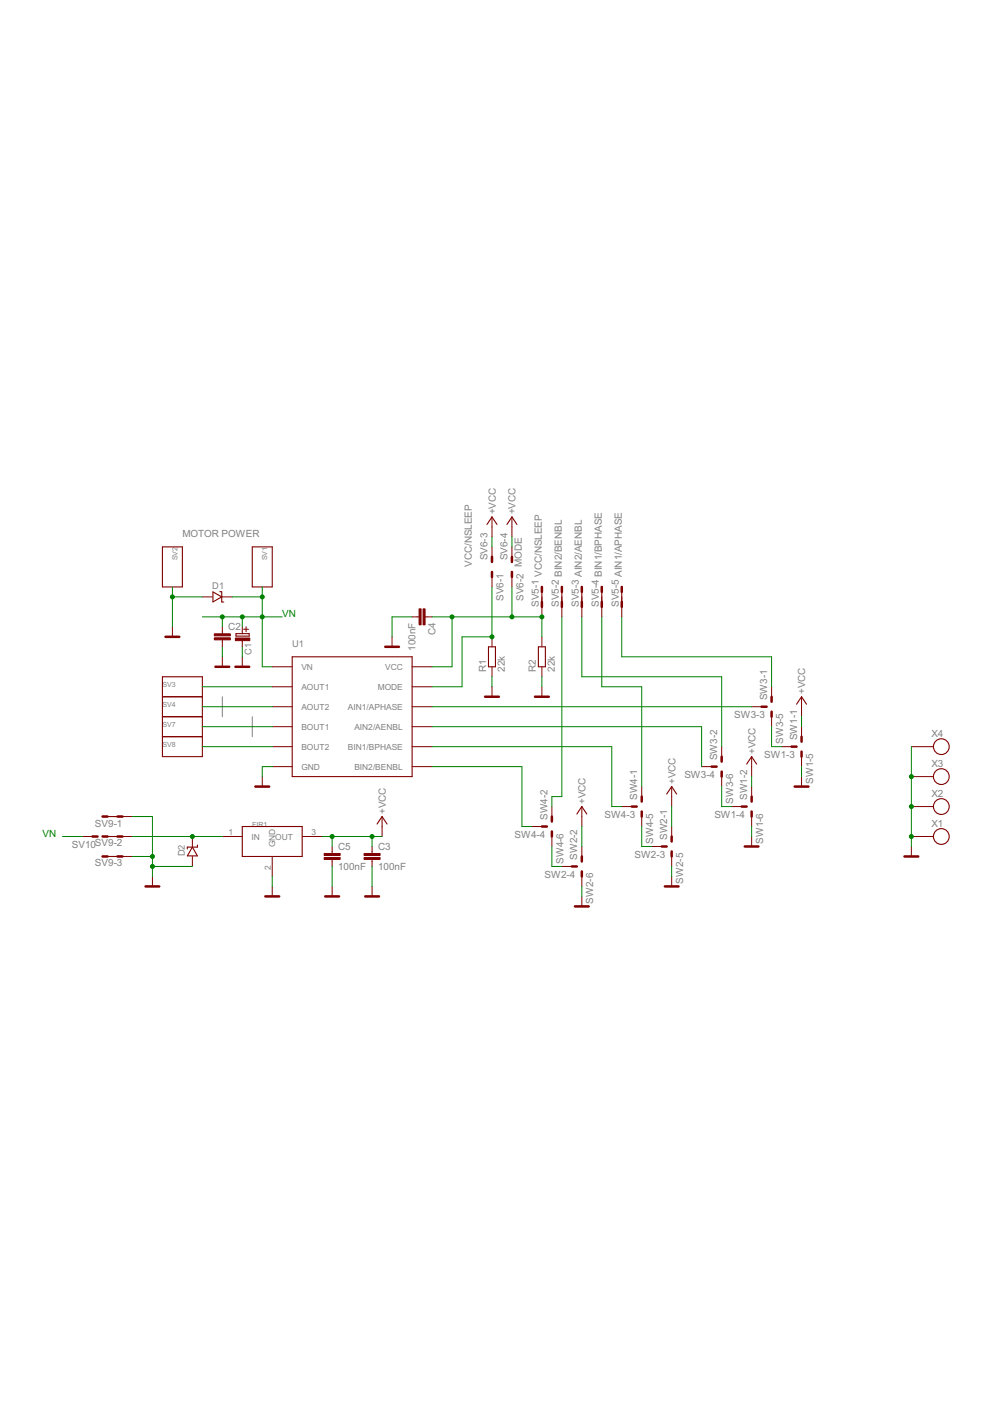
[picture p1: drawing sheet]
<?xml version="1.0" encoding="utf-8"?>
<!DOCTYPE eagle SYSTEM "eagle.dtd">
<eagle version="6.1">
<drawing>
<settings>
<setting alwaysvectorfont="no"/>
<setting verticaltext="up"/>
</settings>
<grid distance="0.1" unitdist="inch" unit="inch" style="lines" multiple="1" display="no" altdistance="0.01" altunitdist="inch" altunit="inch"/>
<schematic xreflabel="%F%N/%S.%C%R" xrefpart="/%S.%C%R">
<libraries>
<library name="moje_io">
<symbols>
<symbol name="DRV8835">
<pin name="VN" x="-20.32" y="12.7" visible="pin" length="middle"/>
<pin name="AOUT1" x="-20.32" y="7.62" visible="pin" length="middle"/>
<pin name="AOUT2" x="-20.32" y="2.54" visible="pin" length="middle"/>
<pin name="BOUT1" x="-20.32" y="-2.54" visible="pin" length="middle"/>
<pin name="BOUT2" x="-20.32" y="-7.62" visible="pin" length="middle"/>
<pin name="GND" x="-20.32" y="-12.7" visible="pin" length="middle"/>
<pin name="BIN2/BENBL" x="20.32" y="-12.7" visible="pin" length="middle" rot="R180"/>
<pin name="BIN1/BPHASE" x="20.32" y="-7.62" visible="pin" length="middle" rot="R180"/>
<pin name="AIN2/AENBL" x="20.32" y="-2.54" visible="pin" length="middle" rot="R180"/>
<pin name="AIN1/APHASE" x="20.32" y="2.54" visible="pin" length="middle" rot="R180"/>
<pin name="MODE" x="20.32" y="7.62" visible="pin" length="middle" rot="R180"/>
<pin name="VCC" x="20.32" y="12.7" visible="pin" length="middle" rot="R180"/>
<wire x1="-15.24" y1="15.24" x2="-15.24" y2="-15.24" width="0.254" layer="94"/>
<wire x1="-15.24" y1="-15.24" x2="15.24" y2="-15.24" width="0.254" layer="94"/>
<wire x1="15.24" y1="-15.24" x2="15.24" y2="15.24" width="0.254" layer="94"/>
<wire x1="15.24" y1="15.24" x2="-15.24" y2="15.24" width="0.254" layer="94"/>
<text x="-15.24" y="17.78" size="1.6764" layer="95">&gt;NAME</text>
<text x="-15.24" y="-20.32" size="1.6764" layer="96">&gt;VALUE</text>
</symbol>
</symbols>
<devicesets>
<deviceset name="DRV8835" prefix="U" uservalue="yes">
<gates>
<gate name="G$1" symbol="DRV8835" x="0" y="0"/>
</gates>
<devices>
<device name="" package="WSON">
<connects>
<connect gate="G$1" pin="AIN1/APHASE" pad="P$10"/>
<connect gate="G$1" pin="AIN2/AENBL" pad="P$9"/>
<connect gate="G$1" pin="AOUT1" pad="P$2"/>
<connect gate="G$1" pin="AOUT2" pad="P$3"/>
<connect gate="G$1" pin="BIN1/BPHASE" pad="P$8"/>
<connect gate="G$1" pin="BIN2/BENBL" pad="P$7"/>
<connect gate="G$1" pin="BOUT1" pad="P$4"/>
<connect gate="G$1" pin="BOUT2" pad="P$5"/>
<connect gate="G$1" pin="GND" pad="P$6 P1 P2 P3 P4 P5 P6 P7 P8"/>
<connect gate="G$1" pin="MODE" pad="P$11"/>
<connect gate="G$1" pin="VCC" pad="P$12"/>
<connect gate="G$1" pin="VN" pad="P$1"/>
</connects>
<technologies>
<technology name=""/>
</technologies>
</device>
</devices>
</deviceset>
</devicesets>
</library>
<library name="moje_konektory">
<symbols>
<symbol name="WAGO">
<wire x1="-2.54" y1="2.54" x2="-2.54" y2="-2.54" width="0.254" layer="94"/>
<wire x1="-2.54" y1="-2.54" x2="7.62" y2="-2.54" width="0.254" layer="94"/>
<wire x1="7.62" y1="-2.54" x2="7.62" y2="2.54" width="0.254" layer="94"/>
<wire x1="7.62" y1="2.54" x2="-2.54" y2="2.54" width="0.254" layer="94"/>
<pin name="P$1" x="7.62" y="0" visible="off" length="point" direction="pas"/>
<text x="-2.54" y="0" size="1.27" layer="95">&gt;NAME</text>
<text x="-2.54" y="-2.54" size="1.27" layer="95">&gt;VALUE</text>
</symbol>
</symbols>
<devicesets>
<deviceset name="WAGO256" prefix="SV" uservalue="yes">
<gates>
<gate name="G$1" symbol="WAGO" x="-2.54" y="0"/>
</gates>
<devices>
<device name="" package="WAGO256">
<connects>
<connect gate="G$1" pin="P$1" pad="1 A1"/>
</connects>
<technologies>
<technology name=""/>
</technologies>
</device>
</devices>
</deviceset>
</devicesets>
</library>
<library name="moje_hrebinky">
<symbols>
<symbol name="MA01-0">
<wire x1="-3.81" y1="0" x2="-2.54" y2="0" width="0.6096" layer="94"/>
<pin name="P$1" x="0" y="0" visible="off" length="short" direction="pas" rot="R180"/>
<text x="-3.429" y="1.143" size="1.778" layer="95">&gt;NAME</text>
</symbol>
<symbol name="MA01-1">
<wire x1="1.27" y1="0" x2="2.54" y2="0" width="0.6096" layer="94"/>
<wire x1="-2.54" y1="0" x2="-1.27" y2="0" width="0.6096" layer="94"/>
<text x="-2.54" y="-2.54" size="1.778" layer="96">&gt;VALUE</text>
<text x="-2.54" y="0.762" size="1.778" layer="95">&gt;NAME</text>
<wire x1="-2.54" y1="0" x2="2.54" y2="0" width="0.254" layer="94"/>
<pin name="K" x="-5.08" y="0" visible="off" length="middle" direction="pas"/>
</symbol>
</symbols>
<devicesets>
<deviceset name="MA03-3" prefix="SW" uservalue="yes">
<gates>
<gate name="-1" symbol="MA01-0" x="-2.54" y="10.16"/>
<gate name="-2" symbol="MA01-0" x="-2.54" y="5.08"/>
<gate name="-3" symbol="MA01-0" x="-2.54" y="0"/>
<gate name="-4" symbol="MA01-0" x="7.62" y="10.16"/>
<gate name="-5" symbol="MA01-0" x="7.62" y="5.08"/>
<gate name="-6" symbol="MA01-0" x="7.62" y="0"/>
</gates>
<devices>
<device name="" package="MA03-2">
<connects>
<connect gate="-1" pin="P$1" pad="1"/>
<connect gate="-2" pin="P$1" pad="2"/>
<connect gate="-3" pin="P$1" pad="3"/>
<connect gate="-4" pin="P$1" pad="4"/>
<connect gate="-5" pin="P$1" pad="5"/>
<connect gate="-6" pin="P$1" pad="6"/>
</connects>
<technologies>
<technology name=""/>
</technologies>
</device>
</devices>
</deviceset>
<deviceset name="MA05-2" prefix="SV" uservalue="yes">
<gates>
<gate name="-1" symbol="MA01-1" x="-3.81" y="7.62"/>
<gate name="-2" symbol="MA01-1" x="-5.08" y="2.54"/>
<gate name="-3" symbol="MA01-1" x="-5.08" y="-2.54"/>
<gate name="-4" symbol="MA01-1" x="-5.08" y="-7.62"/>
<gate name="-5" symbol="MA01-1" x="-5.08" y="-12.7"/>
</gates>
<devices>
<device name="" package="MA05-2">
<connects>
<connect gate="-1" pin="K" pad="1 2"/>
<connect gate="-2" pin="K" pad="3 4"/>
<connect gate="-3" pin="K" pad="5 6"/>
<connect gate="-4" pin="K" pad="7 8"/>
<connect gate="-5" pin="K" pad="9 10"/>
</connects>
<technologies>
<technology name="">
<attribute name="MF" value="" constant="no"/>
<attribute name="MPN" value="" constant="no"/>
<attribute name="OC_FARNELL" value="unknown" constant="no"/>
<attribute name="OC_NEWARK" value="unknown" constant="no"/>
</technology>
</technologies>
</device>
</devices>
</deviceset>
<deviceset name="MA02-3" prefix="SV" uservalue="yes">
<gates>
<gate name="-1" symbol="MA01-0" x="-5.08" y="12.7"/>
<gate name="-2" symbol="MA01-0" x="-5.08" y="5.08"/>
<gate name="-3" symbol="MA01-0" x="5.08" y="12.7"/>
<gate name="-4" symbol="MA01-0" x="5.08" y="5.08"/>
</gates>
<devices>
<device name="" package="MA02-2">
<connects>
<connect gate="-1" pin="P$1" pad="1"/>
<connect gate="-2" pin="P$1" pad="2"/>
<connect gate="-3" pin="P$1" pad="3"/>
<connect gate="-4" pin="P$1" pad="4"/>
</connects>
<technologies>
<technology name=""/>
</technologies>
</device>
</devices>
</deviceset>
<deviceset name="MA03-2" prefix="SV" uservalue="yes">
<gates>
<gate name="-1" symbol="MA01-1" x="0" y="7.62"/>
<gate name="-2" symbol="MA01-1" x="0" y="-2.54"/>
<gate name="-3" symbol="MA01-1" x="0" y="-12.7"/>
</gates>
<devices>
<device name="" package="MA03-2">
<connects>
<connect gate="-1" pin="K" pad="1 2"/>
<connect gate="-2" pin="K" pad="3 4"/>
<connect gate="-3" pin="K" pad="5 6"/>
</connects>
<technologies>
<technology name="">
<attribute name="MF" value="" constant="no"/>
<attribute name="MPN" value="" constant="no"/>
<attribute name="OC_FARNELL" value="unknown" constant="no"/>
<attribute name="OC_NEWARK" value="unknown" constant="no"/>
</technology>
</technologies>
</device>
</devices>
</deviceset>
<deviceset name="MA01-1" prefix="SV" uservalue="yes">
<gates>
<gate name="G$1" symbol="MA01-0" x="2.54" y="0"/>
</gates>
<devices>
<device name="" package="MA01-1">
<connects>
<connect gate="G$1" pin="P$1" pad="1"/>
</connects>
<technologies>
<technology name=""/>
</technologies>
</device>
</devices>
</deviceset>
</devicesets>
</library>
<library name="moje_schz">
<symbols>
<symbol name="GND">
<wire x1="-1.7463" y1="-2.5401" x2="1.7463" y2="-2.5401" width="0.6096" layer="94"/>
<pin name="GND" x="0" y="0" visible="off" length="short" direction="sup" rot="R270"/>
</symbol>
<symbol name="+VCC">
<wire x1="-1.27" y1="0.635" x2="0" y2="2.54" width="0.254" layer="94"/>
<wire x1="0" y1="2.54" x2="1.27" y2="0.635" width="0.254" layer="94"/>
<wire x1="0" y1="0.0001" x2="0" y2="2.54" width="0.1524" layer="94"/>
<text x="0.9525" y="3.175" size="1.778" layer="96" rot="R90">&gt;Value</text>
<pin name="+VCC" x="0" y="-2.54" visible="off" length="short" direction="sup" rot="R90"/>
</symbol>
</symbols>
<devicesets>
<deviceset name="GND">
<gates>
<gate name="G$1" symbol="GND" x="0" y="0"/>
</gates>
<devices>
<device name="">
<technologies>
<technology name=""/>
</technologies>
</device>
</devices>
</deviceset>
<deviceset name="+VCC">
<gates>
<gate name="G$2" symbol="+VCC" x="0" y="0"/>
</gates>
<devices>
<device name="">
<technologies>
<technology name=""/>
</technologies>
</device>
</devices>
</deviceset>
</devicesets>
</library>
<library name="moje_R">
<symbols>
<symbol name="1206">
<wire x1="-2.54" y1="-0.889" x2="2.54" y2="-0.889" width="0.254" layer="94"/>
<wire x1="2.54" y1="0.889" x2="-2.54" y2="0.889" width="0.254" layer="94"/>
<wire x1="2.54" y1="-0.889" x2="2.54" y2="0.889" width="0.254" layer="94"/>
<wire x1="-2.54" y1="-0.889" x2="-2.54" y2="0.889" width="0.254" layer="94"/>
<text x="-3.81" y="1.4986" size="1.778" layer="95">&gt;NAME</text>
<text x="-3.81" y="-3.302" size="1.778" layer="96">&gt;VALUE</text>
<pin name="2" x="5.08" y="0" visible="off" length="short" direction="pas" swaplevel="1" rot="R180"/>
<pin name="1" x="-5.08" y="0" visible="off" length="short" direction="pas" swaplevel="1"/>
</symbol>
</symbols>
<devicesets>
<deviceset name="R0805" prefix="R" uservalue="yes">
<gates>
<gate name="G$1" symbol="1206" x="0" y="0"/>
</gates>
<devices>
<device name="" package="0805">
<connects>
<connect gate="G$1" pin="1" pad="1"/>
<connect gate="G$1" pin="2" pad="2"/>
</connects>
<technologies>
<technology name=""/>
</technologies>
</device>
</devices>
</deviceset>
</devicesets>
</library>
<library name="moje_C">
<symbols>
<symbol name="C_EL">
<wire x1="-2.5473" y1="0.9547" x2="-1.2753" y2="0.9547" width="0.155" layer="94"/>
<wire x1="-1.9112" y1="1.5908" x2="-1.9112" y2="0.3188" width="0.155" layer="94"/>
<wire x1="-0.7938" y1="1.7463" x2="-0.1588" y2="1.7463" width="0.254" layer="94"/>
<wire x1="-0.1588" y1="1.7463" x2="-0.1588" y2="-1.5875" width="0.254" layer="94"/>
<wire x1="-0.1588" y1="-1.5875" x2="-0.7938" y2="-1.5875" width="0.254" layer="94"/>
<wire x1="-0.7938" y1="-1.5875" x2="-0.7938" y2="0" width="0.254" layer="94"/>
<wire x1="-0.7938" y1="0" x2="-0.7938" y2="1.7463" width="0.254" layer="94"/>
<wire x1="-1.27" y1="0" x2="-0.7938" y2="0" width="0.152" layer="94"/>
<wire x1="0.7937" y1="0" x2="1.27" y2="0" width="0.152" layer="94"/>
<text x="1.5875" y="0.635" size="1.6764" layer="95">&gt;Name</text>
<text x="1.5875" y="-0.635" size="1.6764" layer="96" rot="MR180">&gt;Value</text>
<rectangle x1="0.3175" y1="-1.7463" x2="0.9525" y2="1.905" layer="94"/>
<pin name="C_EL+" x="-2.54" y="0" visible="off" length="point" direction="pas"/>
<pin name="C_EL-" x="2.54" y="0" visible="off" length="point" direction="pas" rot="R180"/>
<wire x1="-1.27" y1="0" x2="-2.54" y2="0" width="0.127" layer="94"/>
<wire x1="1.27" y1="0" x2="2.54" y2="0" width="0.127" layer="94"/>
</symbol>
<symbol name="C">
<wire x1="0" y1="1.27" x2="0" y2="0.762" width="0.1524" layer="94"/>
<wire x1="0" y1="-1.27" x2="0" y2="-0.762" width="0.1524" layer="94"/>
<text x="1.524" y="1.651" size="1.778" layer="95">&gt;NAME</text>
<text x="1.524" y="-3.429" size="1.778" layer="96">&gt;VALUE</text>
<rectangle x1="-2.032" y1="-0.762" x2="2.032" y2="-0.254" layer="94"/>
<rectangle x1="-2.032" y1="0.254" x2="2.032" y2="0.762" layer="94"/>
<pin name="1" x="0" y="2.54" visible="off" length="point" direction="pas" swaplevel="1" rot="R270"/>
<pin name="2" x="0" y="-2.54" visible="off" length="point" direction="pas" swaplevel="1" rot="R90"/>
<wire x1="0" y1="-1.27" x2="0" y2="-2.54" width="0.127" layer="94"/>
<wire x1="0" y1="1.27" x2="0" y2="2.54" width="0.127" layer="94"/>
</symbol>
</symbols>
<devicesets>
<deviceset name="C" prefix="C" uservalue="yes">
<gates>
<gate name="G$1" symbol="C_EL" x="0" y="0"/>
</gates>
<devices>
<device name="" package="C">
<connects>
<connect gate="G$1" pin="C_EL+" pad="+"/>
<connect gate="G$1" pin="C_EL-" pad="-"/>
</connects>
<technologies>
<technology name=""/>
</technologies>
</device>
</devices>
</deviceset>
<deviceset name="C0805" prefix="C" uservalue="yes">
<gates>
<gate name="G$1" symbol="C" x="0" y="0"/>
</gates>
<devices>
<device name="" package="C0805">
<connects>
<connect gate="G$1" pin="1" pad="1"/>
<connect gate="G$1" pin="2" pad="2"/>
</connects>
<technologies>
<technology name=""/>
</technologies>
</device>
</devices>
</deviceset>
</devicesets>
</library>
<library name="moje_diody">
<symbols>
<symbol name="D_SHOTKY">
<wire x1="2.3812" y1="1.27" x2="2.3812" y2="0" width="0.254" layer="94"/>
<wire x1="2.3812" y1="0" x2="2.3812" y2="-1.27" width="0.254" layer="94"/>
<wire x1="0.1587" y1="-1.27" x2="0.1587" y2="1.27" width="0.254" layer="94"/>
<wire x1="0.1587" y1="1.27" x2="2.3812" y2="0" width="0.254" layer="94"/>
<wire x1="2.3812" y1="0" x2="0.1587" y2="-1.27" width="0.254" layer="94"/>
<text x="-0.0001" y="-1.905" size="1.6764" layer="96" rot="MR180">&gt;Value</text>
<text x="0" y="1.905" size="1.6764" layer="95">&gt;NAME</text>
<pin name="A" x="-2.54" y="0" visible="off" length="short" direction="pas"/>
<pin name="K" x="5.08" y="0" visible="off" length="short" direction="pas" rot="R180"/>
<wire x1="2.4" y1="-1.3" x2="2.9" y2="-1.3" width="0.254" layer="94"/>
<wire x1="1.9" y1="1.3" x2="2.4" y2="1.3" width="0.254" layer="94"/>
</symbol>
</symbols>
<devicesets>
<deviceset name="D-SHOTKY" prefix="D" uservalue="yes">
<gates>
<gate name="G$1" symbol="D_SHOTKY" x="0" y="0"/>
</gates>
<devices>
<device name="" package="MINIMELF">
<connects>
<connect gate="G$1" pin="A" pad="A"/>
<connect gate="G$1" pin="K" pad="C"/>
</connects>
<technologies>
<technology name=""/>
</technologies>
</device>
</devices>
</deviceset>
</devicesets>
</library>
<library name="moje">
<symbols>
<symbol name="FILTR">
<wire x1="-7.62" y1="5.08" x2="-7.62" y2="-2.54" width="0.254" layer="94"/>
<wire x1="-7.62" y1="-2.54" x2="7.62" y2="-2.54" width="0.254" layer="94"/>
<wire x1="7.62" y1="-2.54" x2="7.62" y2="5.08" width="0.254" layer="94"/>
<wire x1="7.62" y1="5.08" x2="-7.62" y2="5.08" width="0.254" layer="94"/>
<text x="-5.08" y="5.08" size="1.27" layer="95">&gt;NAME</text>
<text x="-7.62" y="-5.08" size="1.27" layer="96">&gt;VALUE</text>
<pin name="GND" x="0" y="-7.62" length="middle" direction="pas" rot="R90"/>
<pin name="OUT" x="12.7" y="2.54" length="middle" rot="R180"/>
<pin name="IN" x="-12.7" y="2.54" length="middle"/>
</symbol>
<symbol name="SROUB">
<circle x="0" y="0" radius="2" width="0.254" layer="94"/>
<wire x1="-2.54" y1="0" x2="-2.032" y2="0" width="0.1778" layer="94"/>
<text x="-2.54" y="2.54" size="1.778" layer="95">&gt;name</text>
<pin name="P$1" x="-7.62" y="0" visible="off" length="middle"/>
</symbol>
</symbols>
<devicesets>
<deviceset name="FILTR0805" prefix="FIR" uservalue="yes">
<gates>
<gate name="G$1" symbol="FILTR" x="0" y="0"/>
</gates>
<devices>
<device name="" package="F0805">
<connects>
<connect gate="G$1" pin="GND" pad="2"/>
<connect gate="G$1" pin="IN" pad="1"/>
<connect gate="G$1" pin="OUT" pad="3"/>
</connects>
<technologies>
<technology name=""/>
</technologies>
</device>
</devices>
</deviceset>
<deviceset name="SROUB3M" prefix="X">
<gates>
<gate name="P4" symbol="SROUB" x="0" y="0"/>
</gates>
<devices>
<device name="" package="SROUB3M">
<connects>
<connect gate="P4" pin="P$1" pad="P$1"/>
</connects>
<technologies>
<technology name=""/>
</technologies>
</device>
</devices>
</deviceset>
</devicesets>
</library>
</libraries>
<attributes>
</attributes>
<variantdefs>
</variantdefs>
<classes>
<class number="0" name="default" width="0" drill="0">
</class>
</classes>
<parts>
<part name="U1" library="moje_io" deviceset="DRV8835" device=""/>
<part name="SV1" library="moje_konektory" deviceset="WAGO256" device=""/>
<part name="SV2" library="moje_konektory" deviceset="WAGO256" device=""/>
<part name="SV3" library="moje_konektory" deviceset="WAGO256" device=""/>
<part name="SV4" library="moje_konektory" deviceset="WAGO256" device=""/>
<part name="SW1" library="moje_hrebinky" deviceset="MA03-3" device=""/>
<part name="SW2" library="moje_hrebinky" deviceset="MA03-3" device=""/>
<part name="SW3" library="moje_hrebinky" deviceset="MA03-3" device=""/>
<part name="SW4" library="moje_hrebinky" deviceset="MA03-3" device=""/>
<part name="U$1" library="moje_schz" deviceset="GND" device=""/>
<part name="U$2" library="moje_schz" deviceset="GND" device=""/>
<part name="U$3" library="moje_schz" deviceset="GND" device=""/>
<part name="U$4" library="moje_schz" deviceset="GND" device=""/>
<part name="U$5" library="moje_schz" deviceset="+VCC" device=""/>
<part name="U$6" library="moje_schz" deviceset="+VCC" device=""/>
<part name="U$7" library="moje_schz" deviceset="+VCC" device=""/>
<part name="U$8" library="moje_schz" deviceset="+VCC" device=""/>
<part name="R1" library="moje_R" deviceset="R0805" device="" value="22k"/>
<part name="R2" library="moje_R" deviceset="R0805" device="" value="22k"/>
<part name="SV5" library="moje_hrebinky" deviceset="MA05-2" device=""/>
<part name="U$9" library="moje_schz" deviceset="GND" device=""/>
<part name="U$10" library="moje_schz" deviceset="GND" device=""/>
<part name="SV6" library="moje_hrebinky" deviceset="MA02-3" device=""/>
<part name="U$11" library="moje_schz" deviceset="+VCC" device=""/>
<part name="U$12" library="moje_schz" deviceset="+VCC" device=""/>
<part name="U$13" library="moje_schz" deviceset="GND" device=""/>
<part name="U$14" library="moje_schz" deviceset="GND" device=""/>
<part name="SV7" library="moje_konektory" deviceset="WAGO256" device=""/>
<part name="SV8" library="moje_konektory" deviceset="WAGO256" device=""/>
<part name="C1" library="moje_C" deviceset="C" device=""/>
<part name="C2" library="moje_C" deviceset="C0805" device=""/>
<part name="D1" library="moje_diody" deviceset="D-SHOTKY" device=""/>
<part name="U$16" library="moje_schz" deviceset="GND" device=""/>
<part name="U$17" library="moje_schz" deviceset="GND" device=""/>
<part name="D2" library="moje_diody" deviceset="D-SHOTKY" device=""/>
<part name="C4" library="moje_C" deviceset="C0805" device="" value="100nF"/>
<part name="SV9" library="moje_hrebinky" deviceset="MA03-2" device=""/>
<part name="SV10" library="moje_hrebinky" deviceset="MA01-1" device=""/>
<part name="FIR1" library="moje" deviceset="FILTR0805" device=""/>
<part name="C5" library="moje_C" deviceset="C0805" device="" value="100nF"/>
<part name="U$19" library="moje_schz" deviceset="GND" device=""/>
<part name="U$20" library="moje_schz" deviceset="GND" device=""/>
<part name="U$21" library="moje_schz" deviceset="+VCC" device=""/>
<part name="U$22" library="moje_schz" deviceset="GND" device=""/>
<part name="X1" library="moje" deviceset="SROUB3M" device=""/>
<part name="X2" library="moje" deviceset="SROUB3M" device=""/>
<part name="X3" library="moje" deviceset="SROUB3M" device=""/>
<part name="X4" library="moje" deviceset="SROUB3M" device=""/>
<part name="U$23" library="moje_schz" deviceset="GND" device=""/>
<part name="U$15" library="moje_schz" deviceset="GND" device=""/>
<part name="C3" library="moje_C" deviceset="C0805" device="" value="100nF"/>
<part name="U$18" library="moje_schz" deviceset="GND" device=""/>
</parts>
<sheets>
<sheet>
<plain>
<text x="73.66" y="66.04" size="1.778" layer="97" rot="R90">VCC/NSLEEP</text>
<text x="93.98" y="66.04" size="1.778" layer="97" rot="R90">AIN1/APHASE</text>
<text x="83.82" y="66.04" size="1.778" layer="97" rot="R90">AIN2/AENBL</text>
<text x="88.9" y="66.04" size="1.778" layer="97" rot="R90">BIN1/BPHASE</text>
<text x="78.74" y="66.04" size="1.778" layer="97" rot="R90">BIN2/BENBL</text>
<text x="68.58" y="68.58" size="1.778" layer="97" rot="R90">MODE</text>
<text x="55.88" y="68.58" size="1.778" layer="97" rot="R90">VCC/NSLEEP</text>
<text x="-17.78" y="76.2" size="1.778" layer="97">MOTOR POWER</text>
<text x="7.62" y="55.88" size="1.778" layer="91">VN</text>
<text x="-53.34" y="0" size="1.778" layer="91">VN</text>
<wire x1="-7.62" y1="35.56" x2="-7.62" y2="30.48" width="0.1524" layer="97"/>
<wire x1="0" y1="30.48" x2="0" y2="25.4" width="0.1524" layer="97"/>
</plain>
<instances>
<instance part="U1" gate="G$1" x="25.4" y="30.48"/>
<instance part="SV1" gate="G$1" x="2.54" y="71.12" rot="R270"/>
<instance part="SV2" gate="G$1" x="-20.32" y="71.12" rot="R270"/>
<instance part="SV3" gate="G$1" x="-20.32" y="38.1"/>
<instance part="SV4" gate="G$1" x="-20.32" y="33.02"/>
<instance part="SW1" gate="-1" x="139.7" y="27.94" rot="R90"/>
<instance part="SW1" gate="-2" x="127" y="12.7" rot="R90"/>
<instance part="SW1" gate="-3" x="134.62" y="22.86" rot="R180"/>
<instance part="SW1" gate="-4" x="121.92" y="7.62" rot="R180"/>
<instance part="SW1" gate="-5" x="139.7" y="17.78" rot="R270"/>
<instance part="SW1" gate="-6" x="127" y="2.54" rot="R270"/>
<instance part="SW2" gate="-1" x="106.68" y="2.54" rot="R90"/>
<instance part="SW2" gate="-2" x="83.82" y="-2.54" rot="R90"/>
<instance part="SW2" gate="-3" x="101.6" y="-2.54" rot="R180"/>
<instance part="SW2" gate="-4" x="78.74" y="-7.62" rot="R180"/>
<instance part="SW2" gate="-5" x="106.68" y="-7.62" rot="R270"/>
<instance part="SW2" gate="-6" x="83.82" y="-12.7" rot="R270"/>
<instance part="SW3" gate="-1" x="132.08" y="38.1" rot="R90"/>
<instance part="SW3" gate="-2" x="119.38" y="22.86" rot="R90"/>
<instance part="SW3" gate="-3" x="127" y="33.02" rot="R180"/>
<instance part="SW3" gate="-4" x="114.3" y="17.78" rot="R180"/>
<instance part="SW3" gate="-5" x="132.08" y="27.94" rot="R270"/>
<instance part="SW3" gate="-6" x="119.38" y="12.7" rot="R270"/>
<instance part="SW4" gate="-1" x="99.06" y="12.7" rot="R90"/>
<instance part="SW4" gate="-2" x="76.2" y="7.62" rot="R90"/>
<instance part="SW4" gate="-3" x="93.98" y="7.62" rot="R180"/>
<instance part="SW4" gate="-4" x="71.12" y="2.54" rot="R180"/>
<instance part="SW4" gate="-5" x="99.06" y="2.54" rot="R270"/>
<instance part="SW4" gate="-6" x="76.2" y="-2.54" rot="R270"/>
<instance part="U$1" gate="G$1" x="139.7" y="15.24"/>
<instance part="U$2" gate="G$1" x="83.82" y="-15.24"/>
<instance part="U$3" gate="G$1" x="106.68" y="-10.16"/>
<instance part="U$4" gate="G$1" x="127" y="0"/>
<instance part="U$5" gate="G$2" x="139.7" y="33.02"/>
<instance part="U$6" gate="G$2" x="127" y="17.78"/>
<instance part="U$7" gate="G$2" x="83.82" y="5.08"/>
<instance part="U$8" gate="G$2" x="106.68" y="10.16"/>
<instance part="R1" gate="G$1" x="60.96" y="45.72" rot="R90"/>
<instance part="R2" gate="G$1" x="73.66" y="45.72" rot="R90"/>
<instance part="SV5" gate="-1" x="73.66" y="60.96" rot="R90"/>
<instance part="SV5" gate="-2" x="78.74" y="60.96" rot="R90"/>
<instance part="SV5" gate="-3" x="83.82" y="60.96" rot="R90"/>
<instance part="SV5" gate="-4" x="88.9" y="60.96" rot="R90"/>
<instance part="SV5" gate="-5" x="93.98" y="60.96" rot="R90"/>
<instance part="U$9" gate="G$1" x="73.66" y="38.1"/>
<instance part="U$10" gate="G$1" x="60.96" y="38.1"/>
<instance part="SV6" gate="-1" x="60.96" y="63.5" rot="R270"/>
<instance part="SV6" gate="-2" x="66.04" y="63.5" rot="R270"/>
<instance part="SV6" gate="-3" x="60.96" y="73.66" rot="R90"/>
<instance part="SV6" gate="-4" x="66.04" y="73.66" rot="R90"/>
<instance part="U$11" gate="G$2" x="60.96" y="78.74"/>
<instance part="U$12" gate="G$2" x="66.04" y="78.74"/>
<instance part="U$13" gate="G$1" x="-20.32" y="53.34"/>
<instance part="U$14" gate="G$1" x="2.54" y="15.24"/>
<instance part="SV7" gate="G$1" x="-20.32" y="27.94"/>
<instance part="SV8" gate="G$1" x="-20.32" y="22.86"/>
<instance part="C1" gate="G$1" x="-2.54" y="50.8" rot="R270"/>
<instance part="C2" gate="G$1" x="-7.62" y="50.8"/>
<instance part="D1" gate="G$1" x="-10.16" y="60.96"/>
<instance part="U$16" gate="G$1" x="-7.62" y="45.72"/>
<instance part="U$17" gate="G$1" x="-2.54" y="45.72"/>
<instance part="D2" gate="G$1" x="-15.24" y="-5.08" rot="R90"/>
<instance part="C4" gate="G$1" x="43.18" y="55.88" rot="R270"/>
<instance part="SV9" gate="-1" x="-35.56" y="5.08" rot="R180"/>
<instance part="SV9" gate="-2" x="-35.56" y="0" rot="R180"/>
<instance part="SV9" gate="-3" x="-35.56" y="-5.08" rot="R180"/>
<instance part="SV10" gate="G$1" x="-43.18" y="0" rot="R180"/>
<instance part="FIR1" gate="G$1" x="5.08" y="-2.54"/>
<instance part="C5" gate="G$1" x="20.32" y="-5.08"/>
<instance part="U$19" gate="G$1" x="5.08" y="-12.7"/>
<instance part="U$20" gate="G$1" x="20.32" y="-12.7"/>
<instance part="U$21" gate="G$2" x="33.02" y="2.54"/>
<instance part="U$22" gate="G$1" x="35.56" y="50.8"/>
<instance part="X1" gate="P4" x="175.26" y="0"/>
<instance part="X2" gate="P4" x="175.26" y="7.62"/>
<instance part="X3" gate="P4" x="175.26" y="15.24"/>
<instance part="X4" gate="P4" x="175.26" y="22.86"/>
<instance part="U$23" gate="G$1" x="167.64" y="-2.54"/>
<instance part="U$15" gate="G$1" x="-25.4" y="-10.16"/>
<instance part="C3" gate="G$1" x="30.48" y="-5.08"/>
<instance part="U$18" gate="G$1" x="30.48" y="-12.7"/>
</instances>
<busses>
</busses>
<nets>
<net name="+VCC" class="0">
<segment>
<pinref part="SW2" gate="-1" pin="P$1"/>
<pinref part="U$8" gate="G$2" pin="+VCC"/>
<wire x1="106.68" y1="7.62" x2="106.68" y2="2.54" width="0.1524" layer="91"/>
</segment>
<segment>
<pinref part="SV6" gate="-3" pin="P$1"/>
<pinref part="U$11" gate="G$2" pin="+VCC"/>
<wire x1="60.96" y1="76.2" x2="60.96" y2="73.66" width="0.1524" layer="91"/>
</segment>
<segment>
<pinref part="SV6" gate="-4" pin="P$1"/>
<pinref part="U$12" gate="G$2" pin="+VCC"/>
<wire x1="66.04" y1="76.2" x2="66.04" y2="73.66" width="0.1524" layer="91"/>
</segment>
<segment>
<pinref part="FIR1" gate="G$1" pin="OUT"/>
<wire x1="17.78" y1="0" x2="20.32" y2="0" width="0.1524" layer="91"/>
<pinref part="C5" gate="G$1" pin="1"/>
<wire x1="20.32" y1="0" x2="30.48" y2="0" width="0.1524" layer="91"/>
<wire x1="30.48" y1="0" x2="33.02" y2="0" width="0.1524" layer="91"/>
<wire x1="20.32" y1="-2.54" x2="20.32" y2="0" width="0.1524" layer="91"/>
<pinref part="U$21" gate="G$2" pin="+VCC"/>
<junction x="20.32" y="0"/>
<pinref part="C3" gate="G$1" pin="1"/>
<wire x1="30.48" y1="0" x2="30.48" y2="-2.54" width="0.1524" layer="91"/>
<junction x="30.48" y="0"/>
</segment>
<segment>
<pinref part="U$6" gate="G$2" pin="+VCC"/>
<pinref part="SW1" gate="-2" pin="P$1"/>
<wire x1="127" y1="12.7" x2="127" y2="15.24" width="0.1524" layer="91"/>
</segment>
<segment>
<pinref part="U$5" gate="G$2" pin="+VCC"/>
<pinref part="SW1" gate="-1" pin="P$1"/>
<wire x1="139.7" y1="27.94" x2="139.7" y2="30.48" width="0.1524" layer="91"/>
</segment>
<segment>
<pinref part="U$7" gate="G$2" pin="+VCC"/>
<pinref part="SW2" gate="-2" pin="P$1"/>
<wire x1="83.82" y1="-2.54" x2="83.82" y2="2.54" width="0.1524" layer="91"/>
</segment>
</net>
<net name="N$2" class="0">
<segment>
<pinref part="SW1" gate="-3" pin="P$1"/>
<wire x1="134.62" y1="22.86" x2="132.08" y2="22.86" width="0.1524" layer="91"/>
<pinref part="SW3" gate="-5" pin="P$1"/>
<wire x1="132.08" y1="27.94" x2="132.08" y2="22.86" width="0.1524" layer="91"/>
</segment>
</net>
<net name="GND" class="0">
<segment>
<pinref part="R2" gate="G$1" pin="1"/>
<pinref part="U$9" gate="G$1" pin="GND"/>
<wire x1="73.66" y1="38.1" x2="73.66" y2="40.64" width="0.1524" layer="91"/>
</segment>
<segment>
<pinref part="R1" gate="G$1" pin="1"/>
<pinref part="U$10" gate="G$1" pin="GND"/>
<wire x1="60.96" y1="38.1" x2="60.96" y2="40.64" width="0.1524" layer="91"/>
</segment>
<segment>
<pinref part="U$13" gate="G$1" pin="GND"/>
<pinref part="SV2" gate="G$1" pin="P$1"/>
<wire x1="-20.32" y1="53.34" x2="-20.32" y2="60.96" width="0.1524" layer="91"/>
<pinref part="D1" gate="G$1" pin="A"/>
<wire x1="-20.32" y1="60.96" x2="-20.32" y2="63.5" width="0.1524" layer="91"/>
<wire x1="-12.7" y1="60.96" x2="-20.32" y2="60.96" width="0.1524" layer="91"/>
<junction x="-20.32" y="60.96"/>
</segment>
<segment>
<pinref part="U1" gate="G$1" pin="GND"/>
<pinref part="U$14" gate="G$1" pin="GND"/>
<wire x1="5.08" y1="17.78" x2="2.54" y2="17.78" width="0.1524" layer="91"/>
<wire x1="2.54" y1="17.78" x2="2.54" y2="15.24" width="0.1524" layer="91"/>
</segment>
<segment>
<pinref part="C2" gate="G$1" pin="2"/>
<pinref part="U$16" gate="G$1" pin="GND"/>
<wire x1="-7.62" y1="45.72" x2="-7.62" y2="48.26" width="0.1524" layer="91"/>
</segment>
<segment>
<pinref part="C1" gate="G$1" pin="C_EL-"/>
<pinref part="U$17" gate="G$1" pin="GND"/>
<wire x1="-2.54" y1="45.72" x2="-2.54" y2="48.26" width="0.1524" layer="91"/>
</segment>
<segment>
<pinref part="FIR1" gate="G$1" pin="GND"/>
<pinref part="U$19" gate="G$1" pin="GND"/>
<wire x1="5.08" y1="-12.7" x2="5.08" y2="-10.16" width="0.1524" layer="91"/>
</segment>
<segment>
<pinref part="C5" gate="G$1" pin="2"/>
<pinref part="U$20" gate="G$1" pin="GND"/>
<wire x1="20.32" y1="-12.7" x2="20.32" y2="-7.62" width="0.1524" layer="91"/>
</segment>
<segment>
<pinref part="C4" gate="G$1" pin="2"/>
<pinref part="U$22" gate="G$1" pin="GND"/>
<wire x1="40.64" y1="55.88" x2="35.56" y2="55.88" width="0.1524" layer="91"/>
<wire x1="35.56" y1="55.88" x2="35.56" y2="50.8" width="0.1524" layer="91"/>
</segment>
<segment>
<pinref part="U$1" gate="G$1" pin="GND"/>
<pinref part="SW1" gate="-5" pin="P$1"/>
<wire x1="139.7" y1="17.78" x2="139.7" y2="15.24" width="0.1524" layer="91"/>
</segment>
<segment>
<pinref part="U$4" gate="G$1" pin="GND"/>
<pinref part="SW1" gate="-6" pin="P$1"/>
<wire x1="127" y1="2.54" x2="127" y2="0" width="0.1524" layer="91"/>
</segment>
<segment>
<pinref part="U$3" gate="G$1" pin="GND"/>
<pinref part="SW2" gate="-5" pin="P$1"/>
<wire x1="106.68" y1="-7.62" x2="106.68" y2="-10.16" width="0.1524" layer="91"/>
</segment>
<segment>
<pinref part="U$2" gate="G$1" pin="GND"/>
<pinref part="SW2" gate="-6" pin="P$1"/>
<wire x1="83.82" y1="-12.7" x2="83.82" y2="-15.24" width="0.1524" layer="91"/>
</segment>
<segment>
<pinref part="X4" gate="P4" pin="P$1"/>
<wire x1="167.64" y1="22.86" x2="167.64" y2="15.24" width="0.1524" layer="91"/>
<pinref part="U$23" gate="G$1" pin="GND"/>
<pinref part="X1" gate="P4" pin="P$1"/>
<junction x="167.64" y="0"/>
<wire x1="167.64" y1="15.24" x2="167.64" y2="7.62" width="0.1524" layer="91"/>
<wire x1="167.64" y1="7.62" x2="167.64" y2="0" width="0.1524" layer="91"/>
<wire x1="167.64" y1="0" x2="167.64" y2="-2.54" width="0.1524" layer="91"/>
<pinref part="X2" gate="P4" pin="P$1"/>
<junction x="167.64" y="7.62"/>
<pinref part="X3" gate="P4" pin="P$1"/>
<junction x="167.64" y="15.24"/>
</segment>
<segment>
<pinref part="SV9" gate="-1" pin="K"/>
<wire x1="-30.48" y1="5.08" x2="-25.4" y2="5.08" width="0.1524" layer="91"/>
<wire x1="-25.4" y1="5.08" x2="-25.4" y2="-5.08" width="0.1524" layer="91"/>
<pinref part="SV9" gate="-3" pin="K"/>
<wire x1="-25.4" y1="-5.08" x2="-25.4" y2="-7.62" width="0.1524" layer="91"/>
<wire x1="-25.4" y1="-7.62" x2="-25.4" y2="-10.16" width="0.1524" layer="91"/>
<wire x1="-30.48" y1="-5.08" x2="-25.4" y2="-5.08" width="0.1524" layer="91"/>
<pinref part="D2" gate="G$1" pin="A"/>
<wire x1="-25.4" y1="-7.62" x2="-15.24" y2="-7.62" width="0.1524" layer="91"/>
<junction x="-25.4" y="-5.08"/>
<junction x="-25.4" y="-7.62"/>
<pinref part="U$15" gate="G$1" pin="GND"/>
</segment>
<segment>
<pinref part="C3" gate="G$1" pin="2"/>
<pinref part="U$18" gate="G$1" pin="GND"/>
<wire x1="30.48" y1="-12.7" x2="30.48" y2="-7.62" width="0.1524" layer="91"/>
</segment>
</net>
<net name="N$3" class="0">
<segment>
<pinref part="SW1" gate="-4" pin="P$1"/>
<wire x1="121.92" y1="7.62" x2="119.38" y2="7.62" width="0.1524" layer="91"/>
<pinref part="SW3" gate="-6" pin="P$1"/>
<wire x1="119.38" y1="12.7" x2="119.38" y2="7.62" width="0.1524" layer="91"/>
</segment>
</net>
<net name="N$4" class="0">
<segment>
<pinref part="U1" gate="G$1" pin="AIN2/AENBL"/>
<wire x1="45.72" y1="27.94" x2="114.3" y2="27.94" width="0.1524" layer="91"/>
<pinref part="SW3" gate="-4" pin="P$1"/>
<wire x1="114.3" y1="27.94" x2="114.3" y2="17.78" width="0.1524" layer="91"/>
</segment>
</net>
<net name="N$5" class="0">
<segment>
<pinref part="SW2" gate="-3" pin="P$1"/>
<wire x1="101.6" y1="-2.54" x2="99.06" y2="-2.54" width="0.1524" layer="91"/>
<pinref part="SW4" gate="-5" pin="P$1"/>
<wire x1="99.06" y1="2.54" x2="99.06" y2="-2.54" width="0.1524" layer="91"/>
</segment>
</net>
<net name="N$6" class="0">
<segment>
<pinref part="U1" gate="G$1" pin="BIN1/BPHASE"/>
<wire x1="45.72" y1="22.86" x2="91.44" y2="22.86" width="0.1524" layer="91"/>
<wire x1="91.44" y1="22.86" x2="91.44" y2="7.62" width="0.1524" layer="91"/>
<pinref part="SW4" gate="-3" pin="P$1"/>
<wire x1="93.98" y1="7.62" x2="91.44" y2="7.62" width="0.1524" layer="91"/>
</segment>
</net>
<net name="N$7" class="0">
<segment>
<pinref part="SW2" gate="-4" pin="P$1"/>
<wire x1="78.74" y1="-7.62" x2="76.2" y2="-7.62" width="0.1524" layer="91"/>
<pinref part="SW4" gate="-6" pin="P$1"/>
<wire x1="76.2" y1="-2.54" x2="76.2" y2="-7.62" width="0.1524" layer="91"/>
</segment>
</net>
<net name="N$8" class="0">
<segment>
<wire x1="68.58" y1="2.54" x2="68.58" y2="17.78" width="0.1524" layer="91"/>
<pinref part="U1" gate="G$1" pin="BIN2/BENBL"/>
<wire x1="68.58" y1="17.78" x2="45.72" y2="17.78" width="0.1524" layer="91"/>
<pinref part="SW4" gate="-4" pin="P$1"/>
<wire x1="68.58" y1="2.54" x2="71.12" y2="2.54" width="0.1524" layer="91"/>
</segment>
</net>
<net name="N$11" class="0">
<segment>
<wire x1="99.06" y1="38.1" x2="88.9" y2="38.1" width="0.1524" layer="91"/>
<pinref part="SV5" gate="-4" pin="K"/>
<wire x1="88.9" y1="55.88" x2="88.9" y2="38.1" width="0.1524" layer="91"/>
<pinref part="SW4" gate="-1" pin="P$1"/>
<wire x1="99.06" y1="12.7" x2="99.06" y2="38.1" width="0.1524" layer="91"/>
</segment>
</net>
<net name="N$12" class="0">
<segment>
<wire x1="119.38" y1="40.64" x2="83.82" y2="40.64" width="0.1524" layer="91"/>
<pinref part="SV5" gate="-3" pin="K"/>
<wire x1="83.82" y1="40.64" x2="83.82" y2="55.88" width="0.1524" layer="91"/>
<pinref part="SW3" gate="-2" pin="P$1"/>
<wire x1="119.38" y1="22.86" x2="119.38" y2="40.64" width="0.1524" layer="91"/>
</segment>
</net>
<net name="N$13" class="0">
<segment>
<pinref part="SV5" gate="-5" pin="K"/>
<wire x1="93.98" y1="55.88" x2="93.98" y2="45.72" width="0.1524" layer="91"/>
<wire x1="93.98" y1="45.72" x2="132.08" y2="45.72" width="0.1524" layer="91"/>
<pinref part="SW3" gate="-1" pin="P$1"/>
<wire x1="132.08" y1="38.1" x2="132.08" y2="45.72" width="0.1524" layer="91"/>
</segment>
</net>
<net name="N$14" class="0">
<segment>
<wire x1="50.8" y1="55.88" x2="66.04" y2="55.88" width="0.1524" layer="91"/>
<pinref part="SV5" gate="-1" pin="K"/>
<wire x1="66.04" y1="55.88" x2="73.66" y2="55.88" width="0.1524" layer="91"/>
<wire x1="73.66" y1="50.8" x2="73.66" y2="55.88" width="0.1524" layer="91"/>
<pinref part="R2" gate="G$1" pin="2"/>
<junction x="73.66" y="55.88"/>
<wire x1="66.04" y1="55.88" x2="66.04" y2="63.5" width="0.1524" layer="91"/>
<junction x="66.04" y="55.88"/>
<pinref part="SV6" gate="-2" pin="P$1"/>
<wire x1="50.8" y1="55.88" x2="50.8" y2="43.18" width="0.1524" layer="91"/>
<pinref part="U1" gate="G$1" pin="VCC"/>
<wire x1="50.8" y1="43.18" x2="45.72" y2="43.18" width="0.1524" layer="91"/>
<pinref part="C4" gate="G$1" pin="1"/>
<wire x1="45.72" y1="55.88" x2="50.8" y2="55.88" width="0.1524" layer="91"/>
<junction x="50.8" y="55.88"/>
</segment>
</net>
<net name="N$9" class="0">
<segment>
<pinref part="U1" gate="G$1" pin="MODE"/>
<wire x1="45.72" y1="38.1" x2="53.34" y2="38.1" width="0.1524" layer="91"/>
<wire x1="53.34" y1="38.1" x2="53.34" y2="50.8" width="0.1524" layer="91"/>
<pinref part="R1" gate="G$1" pin="2"/>
<wire x1="53.34" y1="50.8" x2="60.96" y2="50.8" width="0.1524" layer="91"/>
<wire x1="60.96" y1="50.8" x2="60.96" y2="63.5" width="0.1524" layer="91"/>
<junction x="60.96" y="50.8"/>
<pinref part="SV6" gate="-1" pin="P$1"/>
</segment>
</net>
<net name="VN" class="0">
<segment>
<pinref part="U1" gate="G$1" pin="VN"/>
<wire x1="5.08" y1="43.18" x2="2.54" y2="43.18" width="0.1524" layer="91"/>
<wire x1="2.54" y1="43.18" x2="2.54" y2="55.88" width="0.1524" layer="91"/>
<pinref part="SV1" gate="G$1" pin="P$1"/>
<wire x1="2.54" y1="55.88" x2="2.54" y2="60.96" width="0.1524" layer="91"/>
<wire x1="2.54" y1="60.96" x2="2.54" y2="63.5" width="0.1524" layer="91"/>
<wire x1="2.54" y1="55.88" x2="7.62" y2="55.88" width="0.1524" layer="91"/>
<junction x="2.54" y="55.88"/>
<pinref part="D1" gate="G$1" pin="K"/>
<wire x1="-5.08" y1="60.96" x2="2.54" y2="60.96" width="0.1524" layer="91"/>
<junction x="2.54" y="60.96"/>
<wire x1="-12.7" y1="55.88" x2="-7.62" y2="55.88" width="0.1524" layer="91"/>
<pinref part="C2" gate="G$1" pin="1"/>
<wire x1="2.54" y1="55.88" x2="-2.54" y2="55.88" width="0.1524" layer="91"/>
<wire x1="-7.62" y1="53.34" x2="-7.62" y2="55.88" width="0.1524" layer="91"/>
<pinref part="C1" gate="G$1" pin="C_EL+"/>
<wire x1="-7.62" y1="55.88" x2="-2.54" y2="55.88" width="0.1524" layer="91"/>
<wire x1="-2.54" y1="55.88" x2="-2.54" y2="53.34" width="0.1524" layer="91"/>
<junction x="-7.62" y="55.88"/>
<junction x="-2.54" y="55.88"/>
</segment>
<segment>
<pinref part="SV10" gate="G$1" pin="P$1"/>
<wire x1="-43.18" y1="0" x2="-48.26" y2="0" width="0.1524" layer="91"/>
</segment>
</net>
<net name="N$16" class="0">
<segment>
<pinref part="SV8" gate="G$1" pin="P$1"/>
<pinref part="U1" gate="G$1" pin="BOUT2"/>
<wire x1="-12.7" y1="22.86" x2="5.08" y2="22.86" width="0.1524" layer="91"/>
</segment>
</net>
<net name="N$17" class="0">
<segment>
<pinref part="U1" gate="G$1" pin="BOUT1"/>
<pinref part="SV7" gate="G$1" pin="P$1"/>
<wire x1="5.08" y1="27.94" x2="-12.7" y2="27.94" width="0.1524" layer="91"/>
</segment>
</net>
<net name="N$18" class="0">
<segment>
<pinref part="U1" gate="G$1" pin="AOUT2"/>
<pinref part="SV4" gate="G$1" pin="P$1"/>
<wire x1="5.08" y1="33.02" x2="-12.7" y2="33.02" width="0.1524" layer="91"/>
</segment>
</net>
<net name="N$19" class="0">
<segment>
<pinref part="U1" gate="G$1" pin="AOUT1"/>
<pinref part="SV3" gate="G$1" pin="P$1"/>
<wire x1="5.08" y1="38.1" x2="-12.7" y2="38.1" width="0.1524" layer="91"/>
</segment>
</net>
<net name="N$20" class="0">
<segment>
<pinref part="SV9" gate="-2" pin="K"/>
<pinref part="D2" gate="G$1" pin="K"/>
<wire x1="-30.48" y1="0" x2="-15.24" y2="0" width="0.1524" layer="91"/>
<pinref part="FIR1" gate="G$1" pin="IN"/>
<wire x1="-15.24" y1="0" x2="-7.62" y2="0" width="0.1524" layer="91"/>
<junction x="-15.24" y="0"/>
</segment>
</net>
<net name="N$10" class="0">
<segment>
<pinref part="SV5" gate="-2" pin="K"/>
<wire x1="76.2" y1="10.16" x2="78.74" y2="10.16" width="0.1524" layer="91"/>
<wire x1="78.74" y1="10.16" x2="78.74" y2="55.88" width="0.1524" layer="91"/>
<pinref part="SW4" gate="-2" pin="P$1"/>
<wire x1="76.2" y1="10.16" x2="76.2" y2="7.62" width="0.1524" layer="91"/>
</segment>
</net>
<net name="N$1" class="0">
<segment>
<pinref part="SW3" gate="-3" pin="P$1"/>
<pinref part="U1" gate="G$1" pin="AIN1/APHASE"/>
<wire x1="127" y1="33.02" x2="45.72" y2="33.02" width="0.1524" layer="91"/>
</segment>
</net>
</nets>
</sheet>
</sheets>
</schematic>
</drawing>
</eagle>
